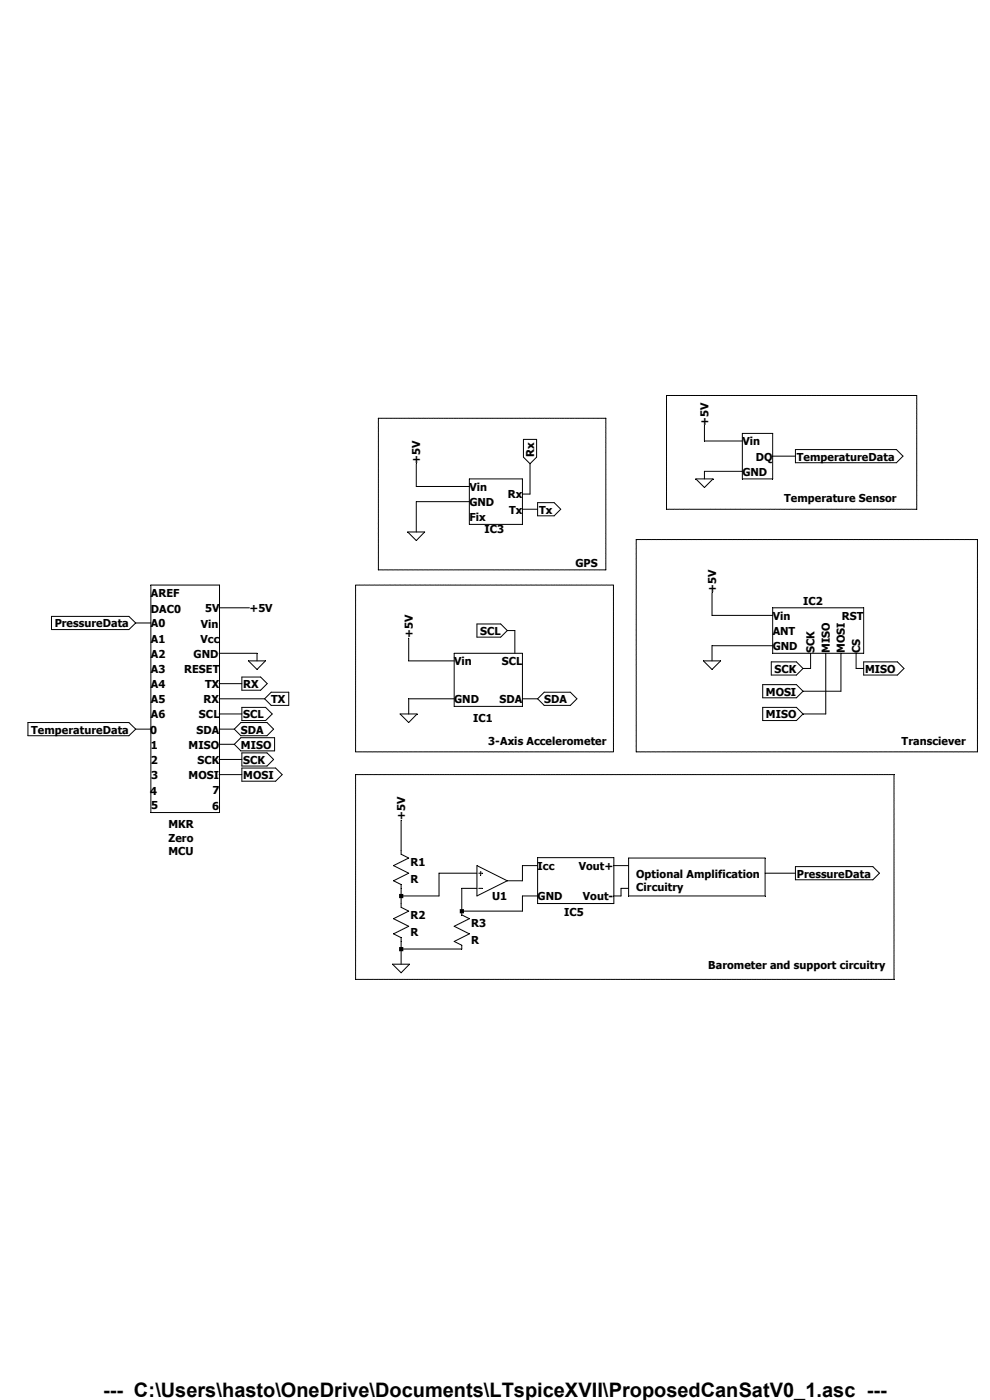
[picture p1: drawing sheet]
<svg xmlns="http://www.w3.org/2000/svg" width="210mm" height="297mm" viewBox="0 0 210 297" stroke-linecap="round" stroke-linejoin="round" font-family="sans-serif">
<g fill="none" stroke="#000" stroke-width=".21">
<path d="M80.3 88.7h48.2v32.2h-48.2zM88.3 98.4v4.8h11.3M111 93.2h2.8v3.8l-1.4 1.4-1.4-1.4zM112.4 98.4v6.4h-1.6M141.4 83.9h53.1v24.1h-53.1zM149.4 90.3v3.3h8.1M157.5 91.9h6.4v9.7h-6.4zM157.5 100h-8.1v1.6M163.9 96.8h4.8M168.7 95.4h21.5l1.4 1.4-1.4 1.4h-21.5zM86.5 112.9h3.6l-1.8 1.8zM99.6 101.6h11.2v9.7h-11.2z"/>
<path d="M99.6 106.4h-11.3v6.5M110.8 108h3.2M114 106.6h3.6l1.4 1.4-1.4 1.4h-3.6zM135 114.5h72.3v45h-72.3zM147.6 101.6h3.7l-1.9 1.8zM10.9 130.8h16.4l1.5 1.4-1.5 1.4h-16.4zM28.8 132.2h3.2M32 124.1h14.6v48.3h-14.6zM46.5 138.6h8v1.6M46.5 128.9h6.4M75.4 124.1h54.7v35.4h-54.7zM86.7 135.4v4.8h9.7"/>
<path d="M96.4 138.6h14.4v11.3h-14.4zM101.2 132.4h5l1.4 1.4-1.4 1.4h-5zM107.6 133.8h1.6v4.8M151 125.7v4.9h12.9M163.9 128.9h19.3v9.7h-19.3zM163.9 137h-12.9v3.2M172 138.6v3.2h-1.7M175.2 138.6v12.9h-4.9M178.4 138.6v8h-8.1M181.6 138.6v3.2h1.6M5.9 153.3h21.4l1.5 1.4-1.5 1.4h-21.4zM28.8 154.7h3.2"/>
<path d="M46.5 151.5h4.8M46.5 145h4.8M46.5 148.3h9.6M46.5 154.7h3.2M46.5 157.9h3.2M49.7 157.9l1.4-1.4h7.2v2.8h-7.2zM51.1 153.3h5.5l1.4 1.4-1.4 1.4h-5.5l-1.4-1.4zM51.3 150.1h5l1.4 1.4-1.4 1.4h-5zM51.3 143.6h4l1.4 1.4-1.4 1.4h-4zM51.3 159.7h5.3l1.4 1.4-1.4 1.4h-5.3zM52.7 140.2h3.6l-1.8 1.8zM57.5 146.9h3.8v2.7h-3.8l-1.4-1.3z"/>
<path d="M84.9 151.5h3.6l-1.8 1.8zM96.4 148.3h-9.7v3.2M110.8 148.3h3.2M115.4 146.9h5.6l1.4 1.4-1.4 1.3h-5.6l-1.4-1.3zM149.2 140.2h3.7l-1.9 1.8zM161.8 145.2h7.2l1.3 1.4-1.3 1.4h-7.2zM161.8 150.1h7.2l1.3 1.4-1.3 1.4h-7.2zM163.6 140.4h5.4l1.3 1.4-1.3 1.4h-5.4zM183.2 140.4h7.2l1.4 1.4-1.4 1.4h-7.2zM46.5 161.1h4.8M46.5 164.3h4.8M51.3 162.9h7.2l1.4 1.4-1.4 1.4h-7.2z"/>
<path d="M75.4 164.3h114.3v43.5h-114.3zM85.1 174v7.2l1.6 .8-3.2 1.6 3.2 1.7-3.2 1.6 1.6 .8v4.8l1.6 .8-3.2 1.6 3.2 1.6-3.2 1.6 1.6 .8v5.7M101.2 188.5h-3.2v5.6l1.6 .8-3.2 1.6 3.2 1.6-3.2 1.6 1.6 .8v.8h-12.9M101.2 183.6l6.4 3.3-6.4 3.2zM101.2 185.3h-8.1v4.8h-8M101.6 188.5h.8M101.6 185.3h.8M102 184.9v.8M114 181.9h16.2v9.8h-16.2zM114 183.6h-3.2v3.3h-3.2M114 190.1h-3.2v3.2h-12.8M130.1 183.6h3.2"/>
<path d="M133.3 188.5h-1.6v1.6h-1.6M133.3 182h29v8.1h-29zM162.3 185.3h6.4M168.7 183.9h16.5l1.4 1.4-1.4 1.3h-16.5zM83.3 204.6h3.6l-1.8 1.8z"/>
</g>
<g fill="#000">
<path d="M84.7 200.9h.9v.9h-.9zM97.5 192.9h.9v.9h-.9z" fill-rule="evenodd"/>
<path d="M84.7 189.7h.9v.8h-.9z" fill-rule="evenodd"/>
</g>
<text font-size="4.2" x="21.9" y="296.3">--- C:\Users\hasto\OneDrive\Documents\LTspiceXVII\ProposedCanSatV0_1.asc ---</text>
<g font-size="2.3">
<text x="150.3" y="90.3" transform="rotate(-90 150.3 90.3)">+5V</text>
<text x="157.5" y="94.5">Vin</text>
<text x="89.2" y="98.4" transform="rotate(-90 89.2 98.4)">+5V</text>
<text x="113.3" y="97" transform="rotate(-90 113.3 97)">Rx</text>
<text x="157.5" y="100.9">GND</text>
<text x="160.4" y="97.7">DQ</text>
<text x="169" y="97.7">TemperatureData</text>
<text x="99.6" y="104.1">Vin</text>
<text x="99.6" y="107.4">GND</text>
<text x="107.7" y="105.7">Rx</text>
<text x="166.3" y="106.6">Temperature Sensor</text>
<text x="99.6" y="110.6">Fix</text>
<text x="102.8" y="113">IC3</text>
<text x="108" y="109">Tx</text>
<text x="114.3" y="109">Tx</text>
<text x="122.1" y="120.2">GPS</text>
<text x="151.9" y="125.7" transform="rotate(-90 151.9 125.7)">+5V</text>
<text x="32" y="126.7">AREF</text>
<text x="32" y="130">DAC0</text>
<text x="43.5" y="129.9">5V</text>
<text x="52.9" y="129.9">+5V</text>
<text x="163.9" y="131.5">Vin</text>
<text x="170.3" y="128.3">IC2</text>
<text x="178.6" y="131.5">RST</text>
<text x="11.6" y="133.1">PressureData</text>
<text x="32" y="133.1">A0</text>
<text x="32" y="136.3">A1</text>
<text x="42.5" y="136.3">Vcc</text>
<text x="42.6" y="133.2">Vin</text>
<text x="87.5" y="135.4" transform="rotate(-90 87.5 135.4)">+5V</text>
<text x="101.9" y="134.7">SCL</text>
<text x="163.9" y="134.7">ANT</text>
<text x="163.9" y="137.9">GND</text>
<text x="32" y="139.5">A2</text>
<text x="32" y="142.7">A3</text>
<text x="39.1" y="142.7">RESET</text>
<text x="41.1" y="139.5">GND</text>
<text x="96.4" y="141.1">Vin</text>
<text x="106.5" y="141.1">SCL</text>
<text x="164.3" y="142.7">SCK</text>
<text x="172.8" y="138.6" transform="rotate(-90 172.8 138.6)">SCK</text>
<text x="176" y="138.6" transform="rotate(-90 176 138.6)">MISO</text>
<text x="179.2" y="138.6" transform="rotate(-90 179.2 138.6)">MOSI</text>
<text x="182.5" y="138.6" transform="rotate(-90 182.5 138.6)">CS</text>
<text x="183.5" y="142.7">MISO</text>
<text x="32" y="146">A4</text>
<text x="32" y="149.2">A5</text>
<text x="43.2" y="149.2">RX</text>
<text x="43.5" y="146">TX</text>
<text x="51.6" y="146">RX</text>
<text x="57.5" y="149.2">TX</text>
<text x="96.4" y="149.2">GND</text>
<text x="106" y="149.2">SDA</text>
<text x="115.4" y="149.2">SDA</text>
<text x="162.5" y="147.6">MOSI</text>
<text x="6.6" y="155.6">TemperatureData</text>
<text x="31.9" y="155.7">0</text>
<text x="32" y="152.4">A6</text>
<text x="41.7" y="155.6">SDA</text>
<text x="42.2" y="152.4">SCL</text>
<text x="51.1" y="155.6">SDA</text>
<text x="51.6" y="152.4">SCL</text>
<text x="100.4" y="153.2">IC1</text>
<text x="162.5" y="152.4">MISO</text>
<text x="32" y="158.8">1</text>
<text x="40" y="158.8">MISO</text>
<text x="51.1" y="158.8">MISO</text>
<text x="103.6" y="158">3-Axis Accelerometer</text>
<text x="191.3" y="158">Transciever</text>
<text x="32" y="162.1">2</text>
<text x="32.1" y="165.4">3</text>
<text x="40" y="165.2">MOSI</text>
<text x="41.9" y="162.1">SCK</text>
<text x="51.6" y="165.3">MOSI</text>
<text x="51.6" y="162.1">SCK</text>
<text x="31.9" y="168.6">4</text>
<text x="32.1" y="171.7">5</text>
<text x="45" y="171.8">6</text>
<text x="45.1" y="168.5">7</text>
<text x="85.9" y="174" transform="rotate(-90 85.9 174)">+5V</text>
<text x="35.7" y="175.7">MKR</text>
<text x="35.8" y="178.6">Zero</text>
<text x="35.7" y="181.4">MCU</text>
<text x="87.1" y="183.8">R1</text>
<text x="114" y="184.6">Icc</text>
<text x="122.8" y="184.7">Vout+</text>
<text x="87.1" y="187.4">R</text>
<text x="104.4" y="191">U1</text>
<text x="114" y="191">GND</text>
<text x="123.7" y="191">Vout-</text>
<text x="135" y="186.2">Optional Amplification</text>
<text x="135" y="189">Circuitry</text>
<text x="169" y="186.2">PressureData</text>
<text x="87.1" y="195">R2</text>
<text x="99.9" y="196.6">R3</text>
<text x="119.7" y="194.2">IC5</text>
<text x="87.1" y="198.7">R</text>
<text x="99.9" y="200.3">R</text>
<text x="150.2" y="205.5">Barometer and support circuitry</text>
</g>
</svg>
